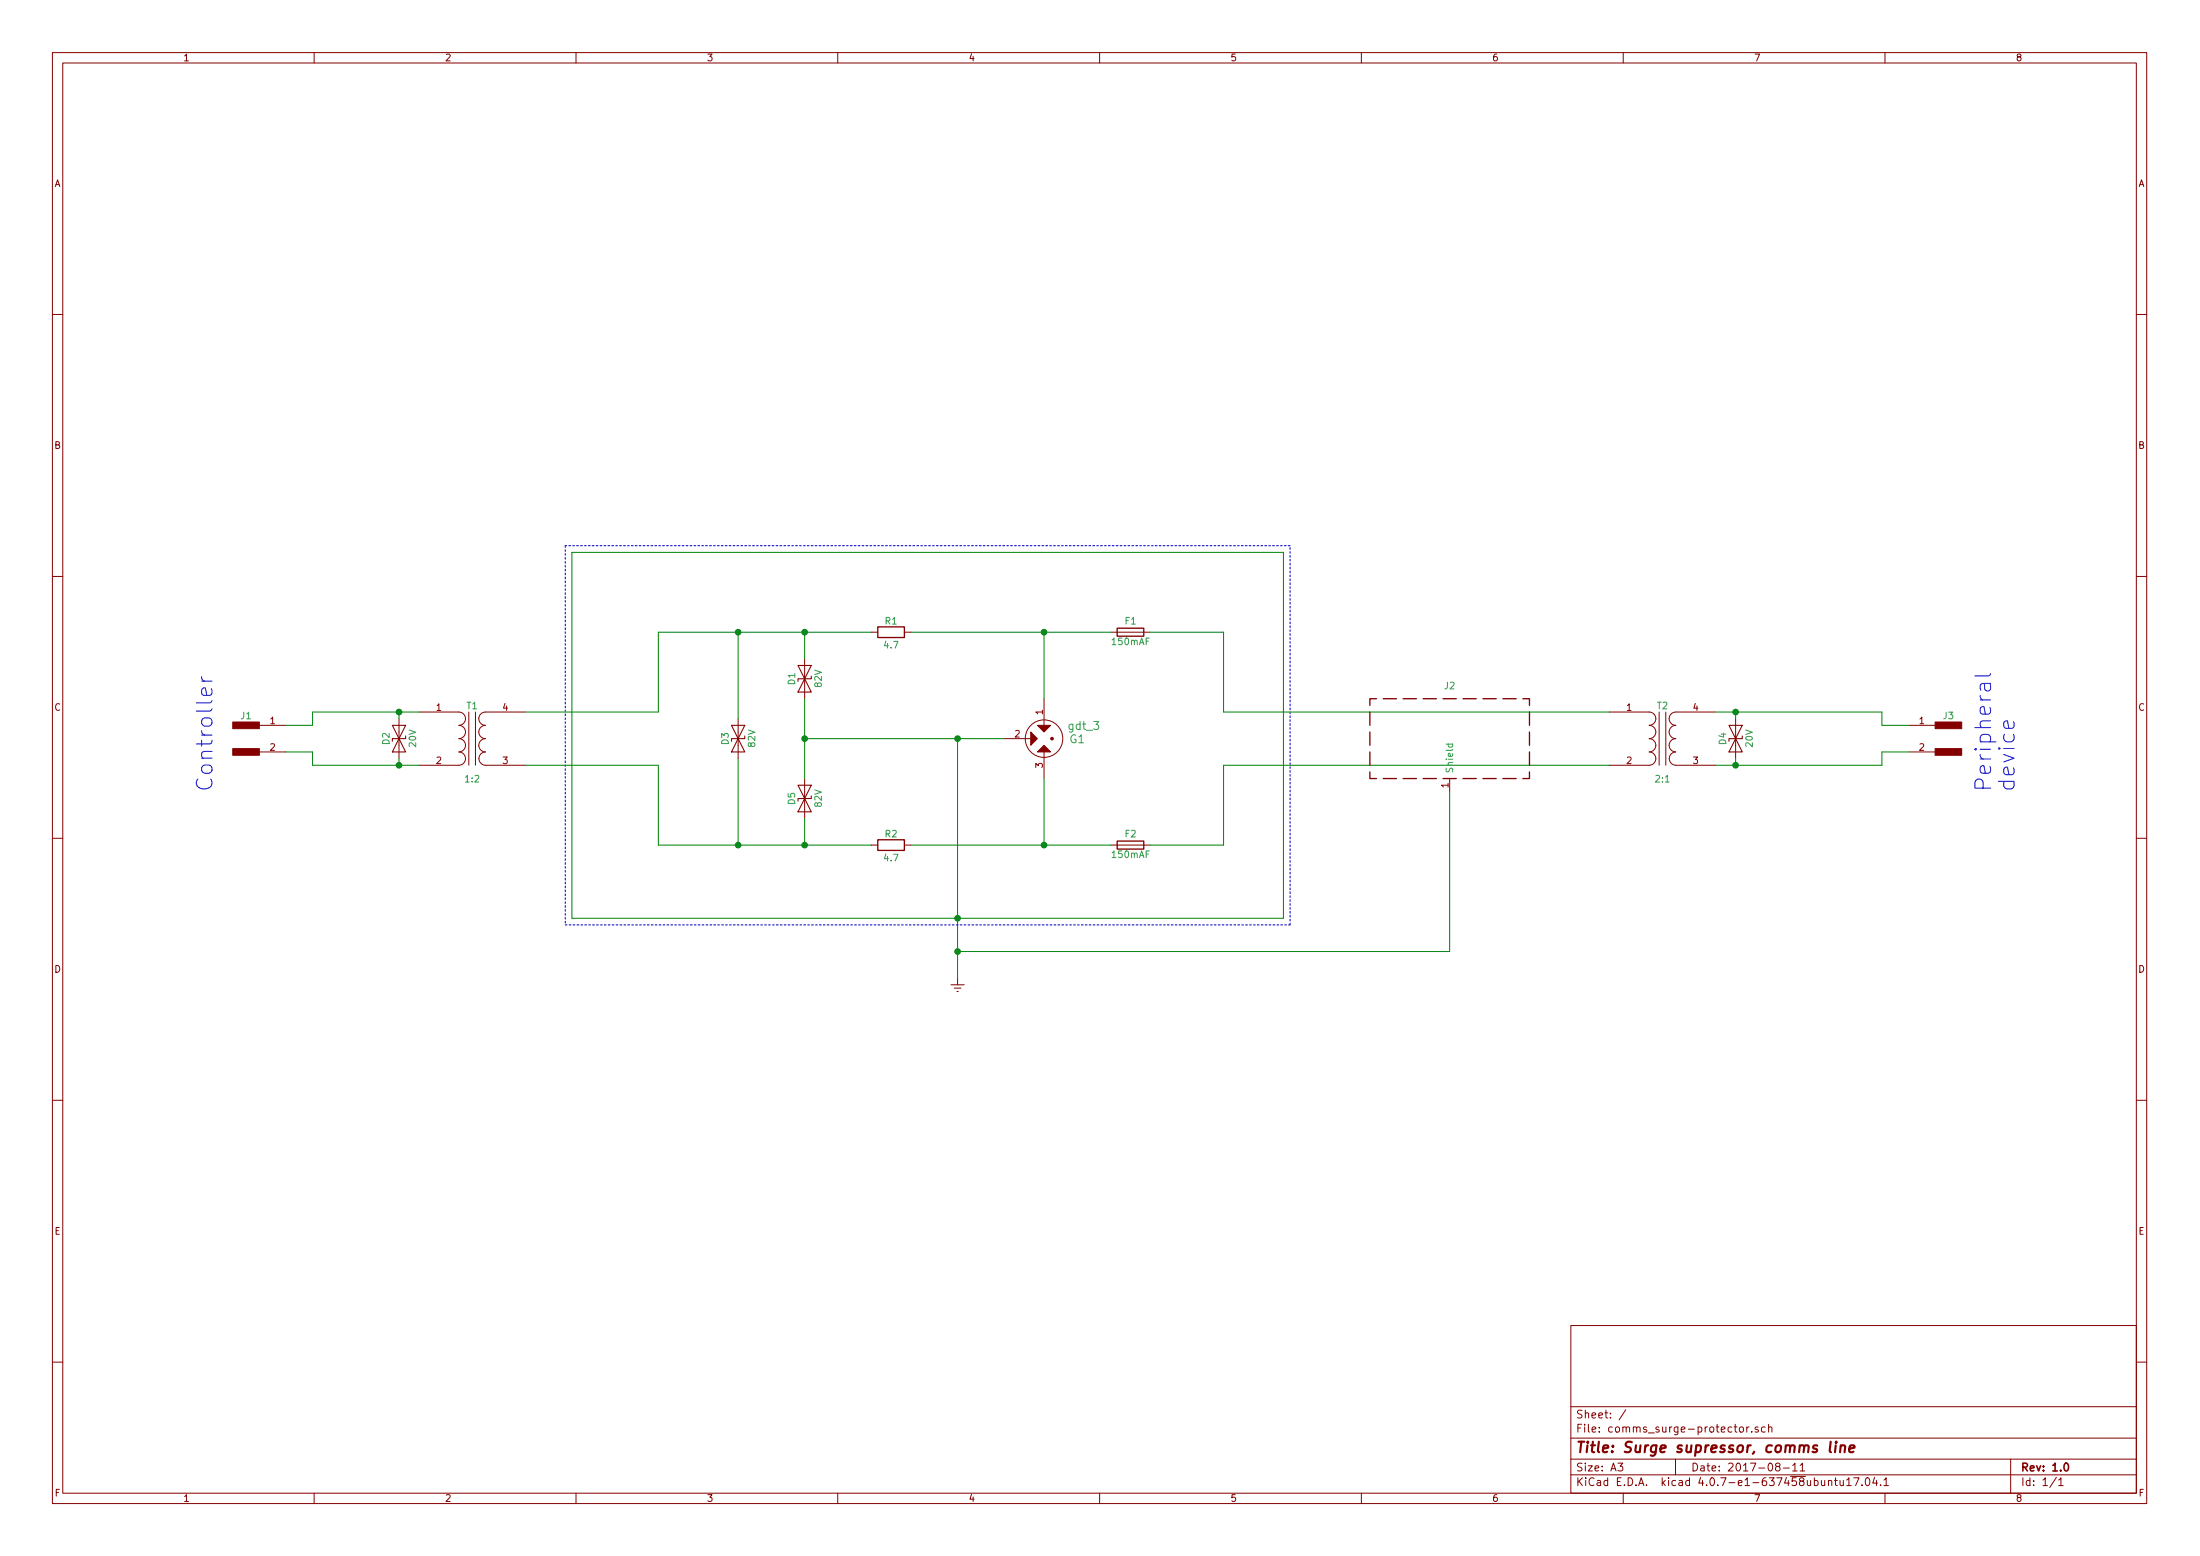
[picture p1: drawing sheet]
EESchema Schematic File Version 2
LIBS:power
LIBS:device
LIBS:transistors
LIBS:conn
LIBS:linear
LIBS:regul
LIBS:74xx
LIBS:cmos4000
LIBS:adc-dac
LIBS:memory
LIBS:xilinx
LIBS:microcontrollers
LIBS:dsp
LIBS:microchip
LIBS:analog_switches
LIBS:motorola
LIBS:texas
LIBS:intel
LIBS:audio
LIBS:interface
LIBS:digital-audio
LIBS:philips
LIBS:display
LIBS:cypress
LIBS:siliconi
LIBS:opto
LIBS:atmel
LIBS:contrib
LIBS:valves
LIBS:surge_protect
LIBS:comms_surge-protector-cache
EELAYER 25 0
EELAYER END
$Descr A3 16535 11693
encoding utf-8
Sheet 1 1
Title "Surge supressor, comms line"
Date "2017-08-11"
Rev "1.0"
Comp ""
Comment1 ""
Comment2 ""
Comment3 ""
Comment4 ""
$EndDescr
$Comp
L D_TVS D1
U 1 1
P 6050 5100
F 0 "D1" H 6050 5200 50  0000 C CNN
F 1 "82V" H 6050 5000 50  0000 C CNN
F 2 "" H 6050 5100 50  0001 C CNN
F 3 "" H 6050 5100 50  0001 C CNN
	1    6050 5100
	0    -1   1    0   
$EndComp
$Comp
L D_TVS D5
U 1 1
P 6050 6000
F 0 "D5" H 6050 6100 50  0000 C CNN
F 1 "82V" H 6050 5900 50  0000 C CNN
F 2 "" H 6050 6000 50  0001 C CNN
F 3 "" H 6050 6000 50  0001 C CNN
	1    6050 6000
	0    -1   1    0   
$EndComp
$Comp
L D_TVS D3
U 1 1
P 5550 5550
F 0 "D3" H 5550 5650 50  0000 C CNN
F 1 "82V" H 5550 5450 50  0000 C CNN
F 2 "" H 5550 5550 50  0001 C CNN
F 3 "" H 5550 5550 50  0001 C CNN
	1    5550 5550
	0    -1   1    0   
$EndComp
$Comp
L R R1
U 1 1
P 6700 4750
F 0 "R1" V 6780 4750 50  0000 C CNN
F 1 "4.7" V 6600 4750 50  0000 C CNN
F 2 "" V 6630 4750 50  0001 C CNN
F 3 "" H 6700 4750 50  0001 C CNN
	1    6700 4750
	0    1    -1   0   
$EndComp
$Comp
L R R2
U 1 1
P 6700 6350
F 0 "R2" V 6780 6350 50  0000 C CNN
F 1 "4.7" V 6600 6350 50  0000 C CNN
F 2 "" V 6630 6350 50  0001 C CNN
F 3 "" H 6700 6350 50  0001 C CNN
	1    6700 6350
	0    1    -1   0   
$EndComp
$Comp
L gdt_3 G1
U 1 1
P 7850 5550
F 0 "G1" H 7600 5550 60  0000 C CNN
F 1 "gdt_3" H 7550 5650 60  0000 C CNN
F 2 "" H 7850 5550 60  0001 C CNN
F 3 "" H 7850 5550 60  0001 C CNN
	1    7850 5550
	-1   0    0    -1  
$EndComp
$Comp
L Fuse F1
U 1 1
P 8500 4750
F 0 "F1" V 8580 4750 50  0000 C CNN
F 1 "150mAF" V 8425 4750 50  0000 C CNN
F 2 "" V 8430 4750 50  0001 C CNN
F 3 "" H 8500 4750 50  0001 C CNN
	1    8500 4750
	0    1    -1   0   
$EndComp
$Comp
L Fuse F2
U 1 1
P 8500 6350
F 0 "F2" V 8580 6350 50  0000 C CNN
F 1 "150mAF" V 8425 6350 50  0000 C CNN
F 2 "" V 8430 6350 50  0001 C CNN
F 3 "" H 8500 6350 50  0001 C CNN
	1    8500 6350
	0    1    -1   0   
$EndComp
Wire Notes Line
	4250 4100 4250 6950
Wire Notes Line
	9700 6950 9700 4100
Wire Wire Line
	4300 4150 9650 4150
Wire Wire Line
	9650 4150 9650 6900
Wire Wire Line
	9650 6900 7200 6900
Wire Wire Line
	7200 6900 4300 6900
Wire Wire Line
	4300 6900 4300 4150
$Comp
L Earth #PWR1
U 1 1
P 7200 7350
F 0 "#PWR1" H 7200 7100 50  0001 C CNN
F 1 "Earth" H 7200 7200 50  0001 C CNN
F 2 "" H 7200 7350 50  0001 C CNN
F 3 "" H 7200 7350 50  0001 C CNN
	1    7200 7350
	1    0    0    -1  
$EndComp
$Comp
L CONN_01X02_MALE J1
U 1 1
P 1850 5550
F 0 "J1" H 1850 5725 50  0000 C CNN
F 1 "CONN_01X02_MALE" H 1850 5350 50  0001 C CNN
F 2 "" H 1850 5650 50  0001 C CNN
F 3 "" H 1850 5650 50  0001 C CNN
	1    1850 5550
	1    0    0    -1  
$EndComp
$Comp
L CONN_01X02_MALE J3
U 1 1
P 14650 5550
F 0 "J3" H 14650 5725 50  0000 C CNN
F 1 "CONN_01X02_MALE" H 14650 5350 50  0001 C CNN
F 2 "" H 14650 5650 50  0001 C CNN
F 3 "" H 14650 5650 50  0001 C CNN
	1    14650 5550
	-1   0    0    -1  
$EndComp
Wire Wire Line
	6850 4750 7850 4750
Wire Wire Line
	7850 4750 8350 4750
Wire Wire Line
	6850 6350 7850 6350
Wire Wire Line
	7850 6350 8350 6350
Wire Wire Line
	7850 5250 7850 4750
Connection ~ 7850 4750
Wire Wire Line
	7850 5850 7850 6350
Connection ~ 7850 6350
Wire Wire Line
	6050 5250 6050 5550
Wire Wire Line
	6050 5550 6050 5850
Wire Wire Line
	6050 5550 7200 5550
Wire Wire Line
	7200 5550 7550 5550
Connection ~ 6050 5550
Wire Wire Line
	6050 4750 6050 4950
Wire Wire Line
	4950 4750 5550 4750
Wire Wire Line
	5550 4750 6050 4750
Wire Wire Line
	6050 4750 6550 4750
Wire Wire Line
	6050 6350 6050 6150
Wire Wire Line
	4950 6350 5550 6350
Wire Wire Line
	5550 6350 6050 6350
Wire Wire Line
	6050 6350 6550 6350
Wire Wire Line
	5550 5400 5550 4750
Connection ~ 6050 4750
Wire Wire Line
	5550 5700 5550 6350
Connection ~ 6050 6350
Wire Wire Line
	7200 5550 7200 6900
Wire Wire Line
	7200 6900 7200 7150
Wire Wire Line
	7200 7150 7200 7350
Connection ~ 7200 6900
Connection ~ 7200 5550
Wire Wire Line
	4950 5350 4950 4750
Connection ~ 5550 4750
Wire Wire Line
	4950 5750 4950 6350
Connection ~ 5550 6350
Wire Wire Line
	8650 4750 9200 4750
Wire Wire Line
	9200 4750 9200 5350
Wire Wire Line
	9200 5350 12100 5350
Wire Wire Line
	8650 6350 9200 6350
Wire Wire Line
	9200 6350 9200 5750
Wire Wire Line
	9200 5750 12100 5750
$Comp
L Transformer_1P_1S T2
U 1 1
P 12500 5550
F 0 "T2" H 12500 5800 50  0000 C CNN
F 1 "2:1" H 12500 5250 50  0000 C CNN
F 2 "" H 12500 5550 50  0001 C CNN
F 3 "" H 12500 5550 50  0001 C CNN
	1    12500 5550
	1    0    0    -1  
$EndComp
$Comp
L Transformer_1P_1S T1
U 1 1
P 3550 5550
F 0 "T1" H 3550 5800 50  0000 C CNN
F 1 "1:2" H 3550 5250 50  0000 C CNN
F 2 "" H 3550 5550 50  0001 C CNN
F 3 "" H 3550 5550 50  0001 C CNN
	1    3550 5550
	1    0    0    -1  
$EndComp
Wire Wire Line
	3950 5350 4950 5350
Wire Wire Line
	3950 5750 4950 5750
Wire Wire Line
	2150 5450 2350 5450
Wire Wire Line
	2350 5450 2350 5350
Wire Wire Line
	2350 5350 3000 5350
Wire Wire Line
	3000 5350 3150 5350
Wire Wire Line
	2150 5650 2350 5650
Wire Wire Line
	2350 5650 2350 5750
Wire Wire Line
	2350 5750 3000 5750
Wire Wire Line
	3000 5750 3150 5750
Wire Wire Line
	12900 5350 13050 5350
Wire Wire Line
	13050 5350 14150 5350
Wire Wire Line
	14150 5350 14150 5450
Wire Wire Line
	14150 5450 14350 5450
Wire Wire Line
	12900 5750 13050 5750
Wire Wire Line
	13050 5750 14150 5750
Wire Wire Line
	14150 5750 14150 5650
Wire Wire Line
	14150 5650 14350 5650
$Comp
L D_TVS D4
U 1 1
P 13050 5550
F 0 "D4" H 13050 5650 50  0000 C CNN
F 1 "20V" H 13050 5450 50  0000 C CNN
F 2 "" H 13050 5550 50  0001 C CNN
F 3 "" H 13050 5550 50  0001 C CNN
	1    13050 5550
	0    -1   1    0   
$EndComp
Wire Wire Line
	13050 5400 13050 5350
Connection ~ 13050 5350
Wire Wire Line
	13050 5700 13050 5750
Connection ~ 13050 5750
$Comp
L RF_Shield_One_Piece J2
U 1 1
P 10900 5550
F 0 "J2" H 10900 5950 50  0000 C CNN
F 1 "RF_Shield_One_Piece" H 10900 5650 50  0001 C CNN
F 2 "" H 10900 5450 50  0001 C CNN
F 3 "" H 10900 5450 50  0001 C CNN
	1    10900 5550
	1    0    0    -1  
$EndComp
Wire Wire Line
	7200 7150 10900 7150
Wire Wire Line
	10900 7150 10900 5950
Connection ~ 7200 7150
Text Notes 15150 5950 1    118  ~ 0
Peripheral\ndevice
Text Notes 1600 5950 1    118  ~ 0
Controller
$Comp
L D_TVS D2
U 1 1
P 3000 5550
F 0 "D2" H 3000 5650 50  0000 C CNN
F 1 "20V" H 3000 5450 50  0000 C CNN
F 2 "" H 3000 5550 50  0001 C CNN
F 3 "" H 3000 5550 50  0001 C CNN
	1    3000 5550
	0    -1   1    0   
$EndComp
Wire Wire Line
	3000 5400 3000 5350
Connection ~ 3000 5350
Wire Wire Line
	3000 5700 3000 5750
Connection ~ 3000 5750
Wire Notes Line
	9700 4100 4250 4100
Wire Notes Line
	4250 6950 9700 6950
$EndSCHEMATC
